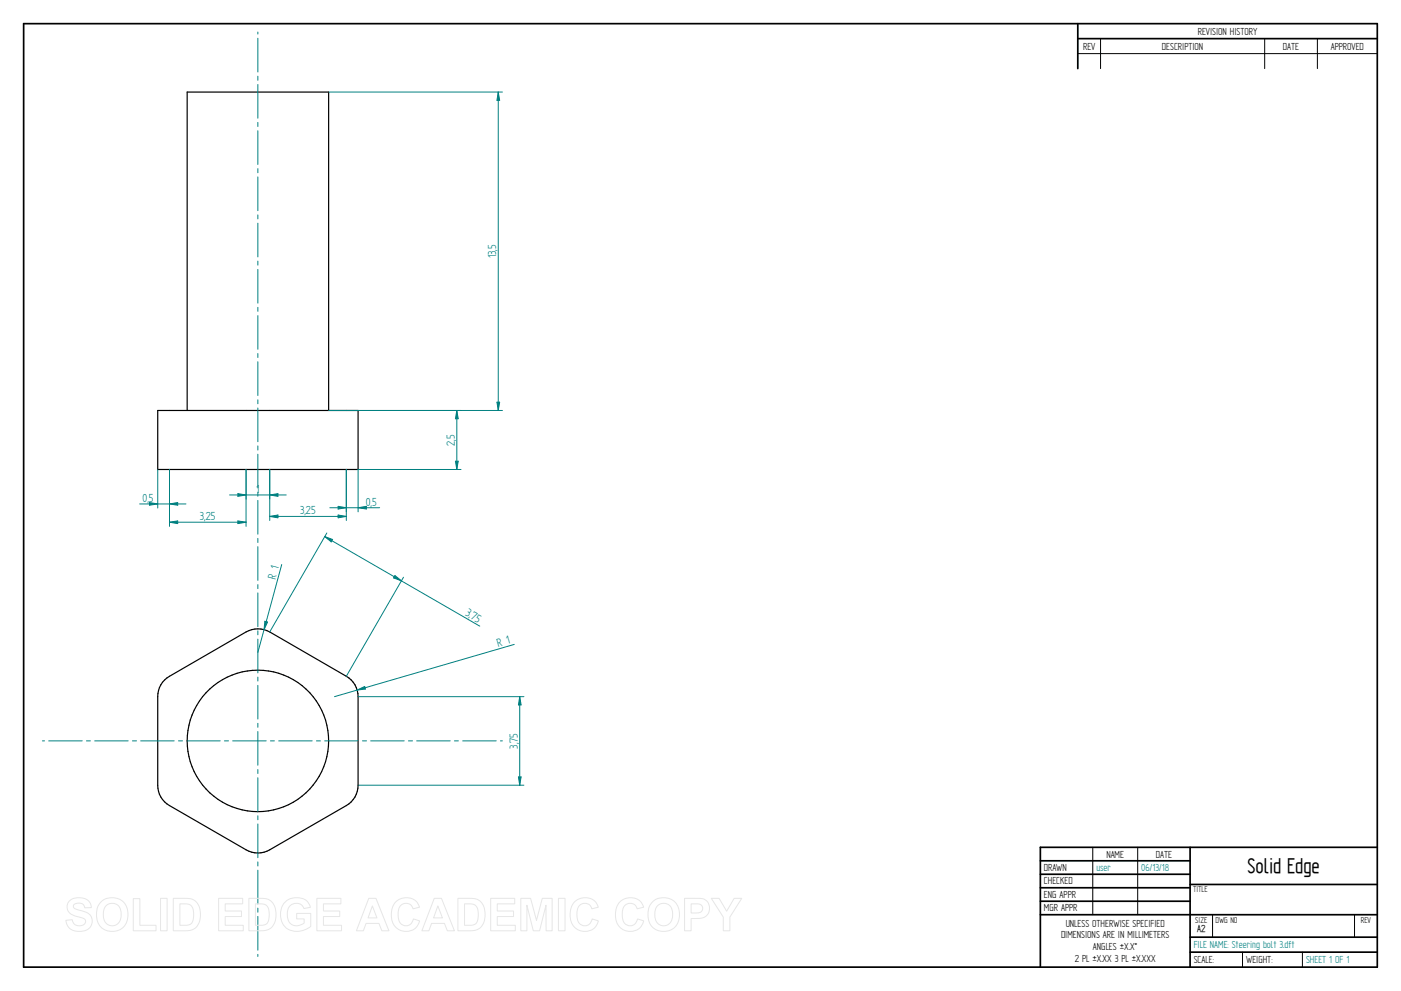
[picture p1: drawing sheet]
<svg xmlns="http://www.w3.org/2000/svg" width="594mm" height="420mm" viewBox="0 0 594 420" stroke-linecap="round" stroke-linejoin="round" font-family="sans-serif">
<g fill="none" stroke="#000" stroke-width=".72">
<path d="M10 10h574v400h-574zM457 10v19.1M457 16.4h127M504.6 359.2v50.8M584 359.2h-142.9v50.8M441.1 365h63.5M441.1 370.7h63.5M441.1 376.4h63.5M504.6 375h79.4M441.1 382.1h63.5M441.1 387.8h142.9M504.6 397.3h79.4"/>
<path d="M504.6 403.7h79.4"/>
</g>
<path d="M466.7 16.4v12.7M536.3 16.4v12.7M558.6 16.4v12.7M457 22.7h127M463.4 359.2v28.6M482.4 359.2v28.6M514.2 387.9v9.4M574.4 387.9v9.4M526.9 403.7v6.3M552.3 403.7v6.3" fill="none" stroke="#000" stroke-width=".42"/>
<g fill="none" stroke="#000" stroke-width=".51">
<path d="M66.9 174h84.9v25.1h-84.9zM79.4 174v-135h60v135M69.8 288.3l2.1-1.6 32.4-18.8a10.2 10.2 0 0 1 10.1 0l32.4 18.8a9.8 9.8 0 0 1 5 8.7v37.5a9.8 9.8 0 0 1-5 8.6l-32.4 18.8a10 10 0 0 1-10.1 0l-32.4-18.8a9.8 9.8 0 0 1-5-8.6v-37.5a9.7 9.7 0 0 1 2.9-7.1z"/>
<circle cx="109.4" cy="314.1" r="30"/>
</g>
<g fill="none" stroke="#008080" stroke-width=".42">
<path d="M109.3 13.6v.8M109.3 16.2v14.3M109.3 32.3v1.7M109.3 35.8v14.3M139.4 39h73.7M109.3 51.9v1.7M109.3 55.4v14.3M109.3 71.5v1.7M109.3 75v14.3M109.3 91.1v1.7M109.3 94.6v14.3M109.3 110.7v1.7"/>
<path d="M109.3 114.2v14.3M109.3 130.3v1.7M109.3 133.8v14.3M109.3 149.9v1.7M109.3 153.4v14.3M109.3 169.5v1.7M109.3 173v14.3M139.4 174h73.7M210.7 170.5h1.2l-.6 3.5zM109.3 189.1v1.7M109.3 192.6v14.3M109.3 208.7v1.7"/>
<path d="M109.3 212.2v14.3M109.3 228.3v1.7M109.3 231.8v14.3M109.3 247.9v1.7M109.3 251.4v14.3M109.3 267.5v1.7M109.3 271v14.3M109.3 287.1v1.7M109.3 290.6v14.2M18 314.1h.9M20.7 314.1h14.2M36.7 314.1h1.6"/>
<path d="M40.2 314.1h14.1M56.2 314.1h1.7M59.6 314.1h14.3M75.7 314.1h1.7M79.2 314.1h14.2M95.2 314.1h1.7M98.7 314.1h14.2M109.3 306.7v1.7M109.3 310.1v14.3M114.7 314.1h1.7M118.2 314.1h14.2M134.2 314.1h1.7"/>
<path d="M137.7 314.1h14.2M153.7 314.1h1.7M157.2 314.1h14.2M173.2 314.1h1.7M176.7 314.1h14.2M192.7 314.1h1.7M196.2 314.1h14.2M212.2 314.1h.9M109.3 326.3v1.7M109.3 329.7v14.3M109.3 345.9v1.7M109.3 349.3v14.3"/>
<path d="M109.3 365.4v1.8M109.3 368.9v14.3M109.3 385v1.8M109.3 388.5v14.3M109.3 404.6v.9"/>
</g>
<path d="M210.7 170.5h1.2l-.6 3.5z" fill="#008080"/>
<path d="M211.3 39l.6 3.5h-1.2z" fill="none" stroke="#008080" stroke-width=".42"/>
<path d="M211.3 39l.6 3.5h-1.2z" fill="#008080"/>
<path d="M211.3 39v135M151.8 174h43.7M151.8 199.1h43.7M193.1 195.5h1.2l-.6 3.6z" fill="none" stroke="#008080" stroke-width=".42"/>
<path d="M193.1 195.5h1.2l-.6 3.6z" fill="#008080"/>
<path d="M193.7 174l.6 3.5h-1.2z" fill="none" stroke="#008080" stroke-width=".42"/>
<path d="M193.7 174l.6 3.5h-1.2z" fill="#008080"/>
<path d="M193.7 174v25.1M146.8 199.1v17.9M151.8 199.1v17.9M151.8 215.3l3.6-.6v1.1z" fill="none" stroke="#008080" stroke-width=".42"/>
<path d="M151.8 215.3l3.6-.6v1.1z" fill="#008080"/>
<path d="M143.4 214.7l3.4 .6-3.4 .5z" fill="none" stroke="#008080" stroke-width=".42"/>
<path d="M143.4 214.7l3.4 .6-3.4 .5z" fill="#008080"/>
<path d="M114.4 199.1v21.6M146.8 199.1v21.6M139.9 215.3h21.1M143.4 218.4l3.4 .5-3.4 .6z" fill="none" stroke="#008080" stroke-width=".42"/>
<path d="M143.4 218.4l3.4 .5-3.4 .6z" fill="#008080"/>
<path d="M114.4 218.9l3.4-.5v1.1z" fill="none" stroke="#008080" stroke-width=".42"/>
<path d="M114.4 218.9l3.4-.5v1.1z" fill="#008080"/>
<path d="M104.3 199.1v12.5M114.4 199.1v12.5M114.4 218.9h32.4M114.4 209.8l3.4-.5v1.1z" fill="none" stroke="#008080" stroke-width=".42"/>
<path d="M114.4 209.8l3.4-.5v1.1z" fill="#008080"/>
<path d="M100.9 209.3l3.4 .5-3.4 .6z" fill="none" stroke="#008080" stroke-width=".42"/>
<path d="M100.9 209.3l3.4 .5-3.4 .6z" fill="#008080"/>
<path d="M71.9 199.1v24.1M104.3 199.1v24.1M97.4 209.8h24M100.9 220.9l3.4 .5-3.4 .6z" fill="none" stroke="#008080" stroke-width=".42"/>
<path d="M100.9 220.9l3.4 .5-3.4 .6z" fill="#008080"/>
<path d="M71.9 221.4l3.4-.5v1.1z" fill="none" stroke="#008080" stroke-width=".42"/>
<path d="M71.9 221.4l3.4-.5v1.1z" fill="#008080"/>
<path d="M66.9 199.1v16.3M71.9 199.1v16.3M71.9 213.7l3.4-.6v1.1zM71.9 221.4h32.4" fill="none" stroke="#008080" stroke-width=".42"/>
<path d="M71.9 213.7l3.4-.6v1.1z" fill="#008080"/>
<path d="M63.4 213.1l3.5 .6-3.5 .5z" fill="none" stroke="#008080" stroke-width=".42"/>
<path d="M63.4 213.1l3.5 .6-3.5 .5z" fill="#008080"/>
<path d="M59.2 213.7h19.7M137.7 227.5l3.3 1.2-.5 1zM138.6 226l-24.2 41.9M171.1 244.7l-24.3 42" fill="none" stroke="#008080" stroke-width=".42"/>
<path d="M137.7 227.5l3.3 1.2-.5 1z" fill="#008080"/>
<path d="M167.5 244l2.7 2.3-3.3-1.3z" fill="none" stroke="#008080" stroke-width=".42"/>
<path d="M167.5 244l2.7 2.3-3.3-1.3z" fill="#008080"/>
<path d="M119.5 239.4l-10.2 37.2M137.7 227.5l65.7 38M112.3 263.4l1.1 .3-1.4 3.3z" fill="none" stroke="#008080" stroke-width=".42"/>
<path d="M112.3 263.4l1.1 .3-1.4 3.3z" fill="#008080"/>
<path d="M218.1 273.2l-76.2 22.2M151.5 292.6l3.1-1.6 .4 1.1z" fill="none" stroke="#008080" stroke-width=".42"/>
<path d="M151.5 292.6l3.1-1.6 .4 1.1z" fill="#008080"/>
<path d="M151.8 295.4h70.4M220.4 295.4l.6 3.5h-1.2zM151.8 332.9h70.4" fill="none" stroke="#008080" stroke-width=".42"/>
<path d="M220.4 295.4l.6 3.5h-1.2z" fill="#008080"/>
<path d="M219.8 329.4h1.2l-.6 3.5z" fill="none" stroke="#008080" stroke-width=".42"/>
<path d="M219.8 329.4h1.2l-.6 3.5z" fill="#008080"/>
<path d="M220.4 295.4v37.5" fill="none" stroke="#008080" stroke-width=".42"/>
<g fill="none" stroke="#e6e6e6" stroke-width=".42">
<path d="M29.6 381.8a6.5 6.5 0 0 1 8.5 .8l.6 2.2-2.8 .1a2.7 2.7 0 0 0-2.1-2 2.7 2.7 0 0 0-2.7 1.1 1.87 1.87 0 0 0 2.2 1.8l1.4 .4a4.4 4.4 0 0 1 4 6.2 6.4 6.4 0 0 1-9.1 1.3l-1.2-1.8-.5-1.7 2.7-.3a2.94 2.94 0 0 0 2.6 2.6 2.94 2.94 0 0 0 3.1-1.9 2.67 2.67 0 0 0-2.9-1.8 4.9 4.9 0 0 1-5-4.3l.4-1.6zM42.8 382.4a6.9 6.9 0 0 1 8.3-.8 6.9 6.9 0 0 1 3 7.7 6.7 6.7 0 0 1-8 5.5 6.7 6.7 0 0 1-5.1-8.3 6.1 6.1 0 0 1 1.8-4.1zM44.8 384.2a3.9 3.9 0 0 1 4.6-.8 3.9 3.9 0 0 1 2 4.3 3.8 3.8 0 0 1-1.9 4.3 3.8 3.8 0 0 1-4.6-.7 6.6 6.6 0 0 1-.1-7.1zM56.5 381h2.8v11.3h6.9v2.3h-9.7zM68.1 380.9h2.8v13.7h-2.8zM73.5 380.9h5a5.9 5.9 0 0 1 6.5 7 5.9 5.9 0 0 1-6.3 6.7h-5.2zM76.3 383.2h1.8a3.4 3.4 0 0 1 4 3.9v1.2a3.2 3.2 0 0 1-3.8 4h-2zM92.7 380.9h10.2v2.3h-7.4v3h6.9v2.4h-6.9v3.7h7.7v2.3h-10.5zM105.5 380.9h5.1a5.9 5.9 0 0 1 6.4 7 5.9 5.9 0 0 1-6.3 6.7h-5.2zM108.3 383.2h1.9a3.4 3.4 0 0 1 4 3.9v1.2a3.2 3.2 0 0 1-3.8 4h-2.1zM120.9 382.4a7.3 7.3 0 0 1 9.7 .1l1 2.2-2.7 .5a3.7 3.7 0 0 0-4.6-2 3.7 3.7 0 0 0-2.5 4.4 4.2 4.2 0 0 0 2.2 4.5 4.2 4.2 0 0 0 5-.8v-1.7h-3.2v-2.3h6v5.4a8.1 8.1 0 0 1-11.8-.8 8.3 8.3 0 0 1 .9-9.5zM134.4 380.9h10.2v2.3h-7.4v3h6.9v2.4h-6.9v3.7h7.6v2.3h-10.4z"/>
<path d="M156.4 380.9h3l5.5 13.7h-3l-1.2-3.1h-5.5l-1.1 3.1h-3zM157.9 384.1l1.9 5.1h-3.7zM167.7 382.5a6 6 0 0 1 10.2 2.1l-2.8 .7a3.2 3.2 0 0 0-3.9-2.2 3.2 3.2 0 0 0-2.4 3.8 4.6 4.6 0 0 0 2.5 5.5 3.2 3.2 0 0 0 4-2.8l2.6 .8a6.1 6.1 0 0 1-7.2 4.3 6.1 6.1 0 0 1-4.8-6.8 7.7 7.7 0 0 1 1.8-5.4zM184.1 380.9h3.1l5.5 13.7h-3l-1.2-3.1h-5.5l-1.1 3.1h-3zM185.7 384.1l1.9 5.1h-3.8zM194.2 380.9h5a5.9 5.9 0 0 1 6.5 7 5.9 5.9 0 0 1-6.3 6.7h-5.2zM197 383.2h1.8a3.4 3.4 0 0 1 4 3.9v1.2a3.2 3.2 0 0 1-3.8 4h-2zM208.1 380.9h10.2v2.3h-7.4v3h6.9v2.4h-6.9v3.7h7.6v2.3h-10.4zM220.8 380.9h4.2l2.5 9.3 2.4-9.3h4.2v13.7h-2.5l-.1-10.8-2.7 10.8h-2.7l-2.7-10.8v10.8h-2.6zM236.8 380.9h2.8v13.7h-2.8zM243.5 382.5a6 6 0 0 1 10.2 2.1l-2.8 .7a3.2 3.2 0 0 0-3.8-2.2 3.2 3.2 0 0 0-2.4 3.8 4.6 4.6 0 0 0 2.4 5.5 3.2 3.2 0 0 0 4-2.8l2.6 .8a6.1 6.1 0 0 1-7.2 4.3 6.1 6.1 0 0 1-4.7-6.8 7.7 7.7 0 0 1 1.7-5.4zM262.7 382.5a6 6 0 0 1 10.2 2.1l-2.7 .7a3.2 3.2 0 0 0-3.9-2.2 3.2 3.2 0 0 0-2.4 3.8 4.6 4.6 0 0 0 2.4 5.5 3.2 3.2 0 0 0 4-2.8l2.7 .8a6.1 6.1 0 0 1-7.2 4.3 6.1 6.1 0 0 1-4.8-6.8 7.7 7.7 0 0 1 1.7-5.4z"/>
<path d="M276.7 382.4a6.9 6.9 0 0 1 8.3-.8 6.9 6.9 0 0 1 3 7.7 6.7 6.7 0 0 1-8.1 5.5 6.7 6.7 0 0 1-5.1-8.3 6.1 6.1 0 0 1 1.9-4.1zM278.7 384.2a3.9 3.9 0 0 1 4.6-.8 3.9 3.9 0 0 1 1.9 4.3 3.8 3.8 0 0 1-1.8 4.3 3.8 3.8 0 0 1-4.7-.7 6.6 6.6 0 0 1 0-7.1zM290.3 380.9h5.2a4.4 4.4 0 0 1 5.4 4.3 4.4 4.4 0 0 1-5.4 4.2h-2.4v5.2h-2.8zM293.1 383.2h1.8a2.1 2.1 0 0 1 2.6 .6 2.1 2.1 0 0 1 0 2.6 3.4 3.4 0 0 1-2.9 .7h-1.5zM301.6 380.9h3.3l3.2 5.4 3.2-5.4h3.2l-5 7.9v5.8h-2.8v-5.8z"/>
</g>
<text font-size="10.1" x="529" y="370.2">Solid Edge</text>
<g font-size="5.6" fill="#008080">
<text x="210.4" y="109.5" transform="rotate(-90 210.4 109.5)">13,5</text>
<text x="192.9" y="188.9" transform="rotate(-90 192.9 188.9)">2,5</text>
<text x="108.6" y="209">1</text>
<text x="60.4" y="212.8">0,5</text>
<text x="155.1" y="214.4">0,5</text>
<text x="84.8" y="220.6">3,25</text>
<text x="127.3" y="218.1">3,25</text>
<text x="116.8" y="245.7" transform="rotate(-75 116.8 245.7)">R 1</text>
<text x="197.1" y="260.7" transform="rotate(30 197.1 260.7)">3,</text>
<text x="199.2" y="262" transform="rotate(30 199.2 262)">75</text>
<text x="211.2" y="274.3" transform="rotate(-16 211.2 274.3)">R 1</text>
<text x="219.5" y="317.5" transform="rotate(-90 219.5 317.5)">3,75</text>
</g>
<g font-size="4.9">
<text x="507.9" y="14.7">REVISION HISTORY</text>
<text x="459.3" y="21">REV</text>
<text x="492.7" y="21">DESCRIPTION</text>
<text x="544" y="21">DATE</text>
<text x="564.3" y="21">APPROVED</text>
<text x="469.1" y="363.6">NAME</text>
<text x="490.1" y="363.6">DATE</text>
<text x="442.7" y="369.3">DRAWN</text>
<text x="442.7" y="375">CHECKED</text>
<text x="442.7" y="380.7">ENG APPR</text>
<text x="442.7" y="386.4">MGR APPR</text>
<text x="451.9" y="392.9">UNLESS OTHERWISE SPECIFIED</text>
<text x="449.9" y="397.9">DIMENSIONS ARE IN MILLIMETERS</text>
<text x="455.7" y="407.8">2 PL ±X.XX 3 PL ±X.XXX</text>
<text x="463.5" y="402.9">ANGLES ±X.X°</text>
<text x="506.2" y="408.3">SCALE:</text>
<text x="528.4" y="408.3">WEIGHT:</text>
</g>
<g font-size="4.9" fill="#008080">
<text x="464.9" y="369.3">user</text>
<text x="483.9" y="369.3">06/13/18</text>
<text x="506.2" y="402">FILE NAME: Steering bolt 3.dft</text>
<text x="553.8" y="408.4">SHEET 1 OF 1</text>
</g>
<text font-size="4.8" x="507.7" y="395.3">A2</text>
<g font-size="4.1">
<text x="505.9" y="378.3">TITLE</text>
<text x="506.9" y="391.1">SIZE</text>
<text x="515.4" y="391.1">DWG NO</text>
<text x="577" y="391.1">REV</text>
</g>
</svg>
